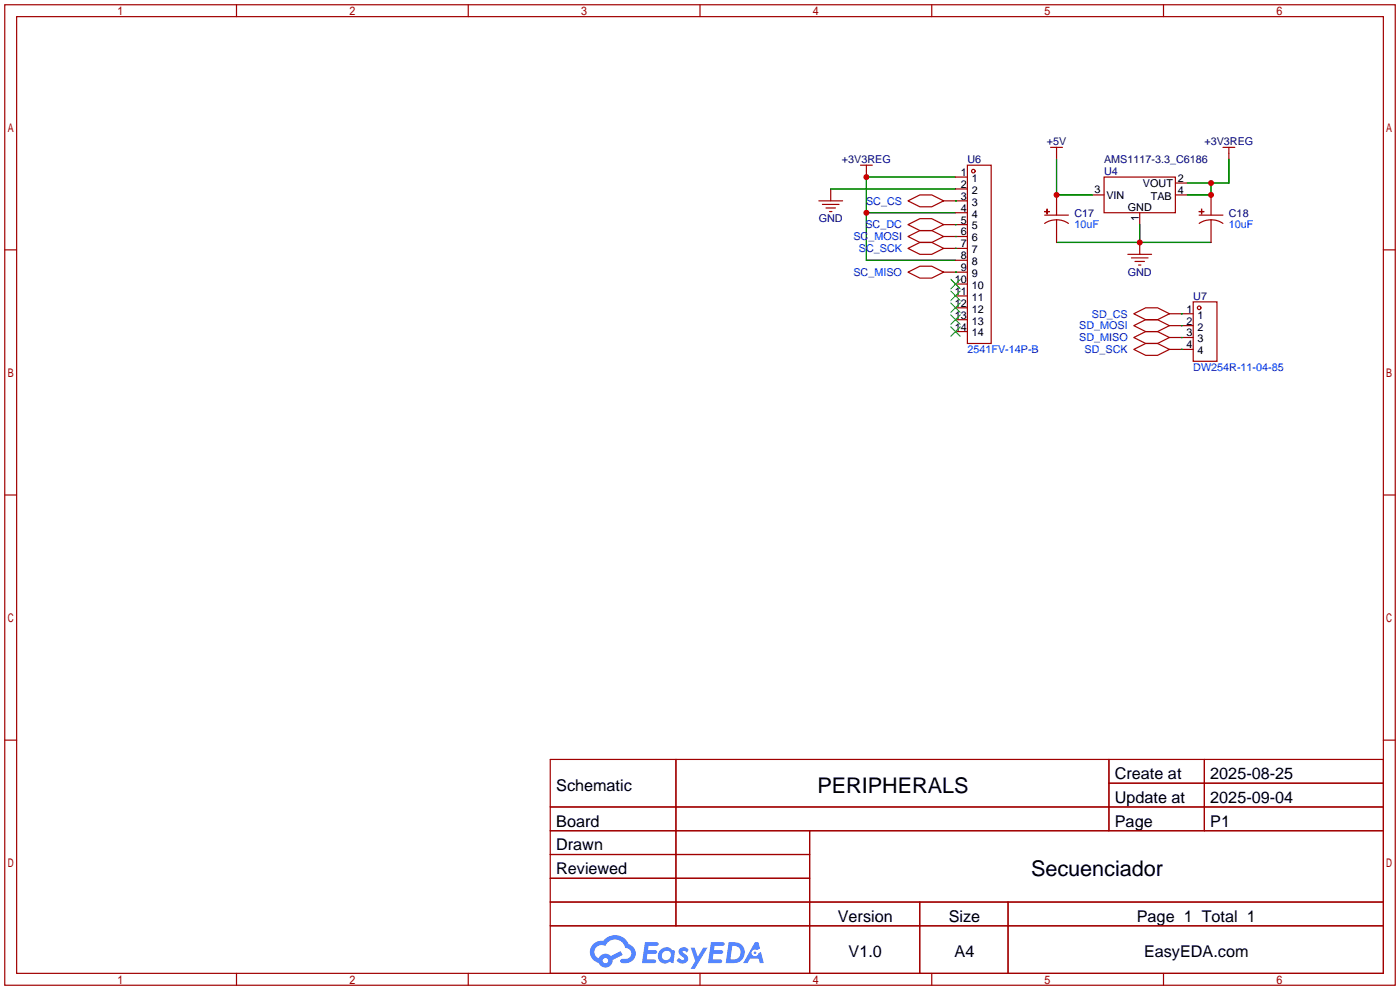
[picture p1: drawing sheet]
<svg xmlns="http://www.w3.org/2000/svg" width="299mm" height="212mm" viewBox="0 0 299 212" stroke-linecap="round" stroke-linejoin="round" font-family="sans-serif">
<g fill="none" stroke="#a10000" stroke-width=".25">
<path d="M1 1h297.2v209.6h-297.2zM3.6 3.6h292.1v204.4h-292.1zM50.5 1v2.6M100.1 1v2.6M149.6 1v2.6M199.1 1v2.6M248.7 1v2.6M1 53.4h2.6M295.7 53.4h2.5M1 105.8h2.6M295.7 105.8h2.5M1 158.2h2.6"/>
<path d="M295.7 158.2h2.5M117.6 162.3h178.1v45.7h-178.1zM117.6 172.5h178.1M117.6 177.5h178.1M144.5 162.3v35.6M173 177.5v30.5M237 162.3v15.2M237 167.4h58.7M257.4 162.3v15.2M117.6 182.6h55.4M117.6 192.8h178.1M117.6 187.7h55.4"/>
<path d="M117.6 197.9h178.1M196.6 192.8v15.2M215.4 192.8v15.2M50.5 208v2.6M100.1 208v2.6M149.6 208v2.6M199.1 208v2.6M248.7 208v2.6"/>
</g>
<g fill="#5487ff">
<path d="M145.3 202.7a1.3 1.3 0 0 1 1.9 .3l-.4 .6a.54 .54 0 0 0-.9-.2l.1 .2a1.34 1.34 0 0 1 .9 1.8 1.47 1.47 0 0 1-2.3-.1l.5-.6 .8 .5a.31 .31 0 0 0 .4-.3 .31 .31 0 0 0-.3-.4 1.12 1.12 0 0 1-.7-1.8z"/>
<path d="M147.6 202.5h.9l.6 2 1.2-2h.9l-2.7 4.6h-.9l1-1.7z"/>
<path d="M137.8 201.4h1.7a1.31 1.31 0 0 1 1.2 .2 .4 .4 0 0 1-.3 .5l-1.8 .1-.1 .9h1.6a.4 .4 0 0 1 .4 .4 .4 .4 0 0 1-.5 .4h-1.6l-.2 1.2h1.4a.46 .46 0 0 1 .5 0 .46 .46 0 0 1 .1 .5l-.4 .2h-2.6z"/>
<path d="M151.9 201.4h1.7a1.32 1.32 0 0 1 1.2 .2 .39 .39 0 0 1-.3 .5l-1.8 .1-.1 .9h1.6a.4 .4 0 0 1 .4 .4 .4 .4 0 0 1-.4 .4h-1.7l-.2 1.2h1.4a.46 .46 0 0 1 .5 0 .46 .46 0 0 1 .1 .5l-.4 .2h-2.6z"/>
<path d="M161.3 201.4h.8l.3 1.3-.6 .4a.75 .75 0 0 0-1.1 .3 .75 .75 0 0 0 .5 1 .75 .75 0 0 0 .9-.7l.5-.2 .6 2.3h-.8l-.3-.9h-1.8l-.5 .9h-1z"/>
<path d="M155.7 201.4l-.6 4.4h1.5a2.27 2.27 0 0 0 2.6-2.2 2.27 2.27 0 0 0-2.7-2.2zM156.5 202.1a1.5 1.5 0 0 1 1.8 1.6 1.5 1.5 0 0 1-1.9 1.4h-.3z"/>
<path d="M141.2 203a1.6 1.6 0 0 0-.3 2.3 1.6 1.6 0 0 0 2.3 .2l.7 .3 .3-2.4-.1-.3-.5-.1a1.58 1.58 0 0 0-2.4 0zM141.8 203.5a.98 .98 0 0 1 1.6 .4 .98 .98 0 0 1-1.1 1.3 .94 .94 0 0 1-.9-.7 .94 .94 0 0 1 .4-1z"/>
<path d="M126.8 201.8a2.37 2.37 0 0 0 1.1 4 1.54 1.54 0 0 0 1.8 1 1.54 1.54 0 0 0 1.2-1.6l2.2-1.1-.5-.8-2 1a1.57 1.57 0 0 0-2.7 .5 1.5 1.5 0 0 1-.7-2.1 1.5 1.5 0 0 1 2.2-.5 2.23 2.23 0 0 1 2.3-1.4 2.23 2.23 0 0 1 2 1.8 1.16 1.16 0 0 1 1.2 1.1 1.16 1.16 0 0 1-1.1 1.2h-.7a.47 .47 0 0 0-.5 .4 .47 .47 0 0 0 .4 .5 2.17 2.17 0 0 0 2.5-.9 2.17 2.17 0 0 0-.3-2.7l-.8-.4a3.2 3.2 0 0 0-5.5-.7l-1.1 .1zM128.8 205.3a.6 .6 0 0 1 1.2 0 .6 .6 0 0 1-1.2 0z"/>
<circle cx="161.4" cy="203.6" r=".28"/>
</g>
<g fill="none" stroke="#008700" stroke-width=".25">
<path d="M204.2 37.8h-19v17.8h19M225.8 34v7.7h7.6M258.8 39.1v2.6h-5.1M262.6 34v5.1h-8.9M177.5 40.4h26.7M185.2 45.5h19M204.2 42.9h.1M204.2 48h.1M204.2 50.5h.1M204.2 53.1h.1M204.2 58.2h.1M225.8 51.8h33"/>
<path d="M243.6 48v3.8M252.5 67.1h.1M252.5 69.6h.1M252.5 72.1h.1M252.5 74.7h.1"/>
</g>
<g fill="none" stroke="#a10000" stroke-width=".25">
<path d="M183.9 35.3h2.5M185.2 35.3v2.5M204.2 37.8h2.6M206.8 35.3h5v38.1h-5zM224.5 31.5h2.6M225.8 31.5v2.5M236 37.8h15.2v7.7h-15.2zM251.2 39.1h2.5M261.4 31.5h2.5M262.6 31.5v2.5M175 42.9h5.1M175.8 43.7h3.5"/>
<path d="M176.5 44.4h2.1M177.3 45.2h.5M177.5 40.4v2.5M194.1 42.9l2.5-1.2h2.5l2.6 1.2-2.6 1.3h-2.5zM194.1 48l2.5-1.3h2.5l2.6 1.3-2.6 1.3h-2.5zM194.1 50.5l2.5-1.2h2.5l2.6 1.2-2.6 1.3h-2.5zM194.1 53.1l2.5-1.3h2.5l2.6 1.3-2.6 1.3h-2.5zM194.1 58.2l2.5-1.3h2.5l2.6 1.3-2.6 1.2h-2.5zM201.7 42.9h5.1M201.7 48h5.1M201.7 50.5h5.1M201.7 53.1h5.1"/>
<path d="M201.7 58.2h5.1M204.2 40.4h2.6M204.2 45.5h2.6M204.2 55.6h2.6M223.3 45.2h1zM223.3 46h5M223.8 44.7v1zM225.8 47l1.6 .2 .9 .6M225.8 47l-1.1 .1-1.4 .7M225.8 41.7v4.3M225.8 47v4.8M233.4 41.7h2.6"/>
<path d="M241 54.4h5.1M241.8 55.1h3.6M242.6 55.9h2M243.3 56.6h.5M243.6 45.5v2.5M243.6 51.8v2.6M251.2 41.7h2.5M256.3 45.2h1zM256.3 46h5.1M256.8 44.7v1zM258.8 47l1.6 .2 1 .6M258.8 47l-1 .1-1.5 .7"/>
<path d="M258.8 41.7v4.3M258.8 47v4.8M204.2 60.7h2.6M204.2 63.2h2.6M204.2 65.8h2.6M204.2 68.3h2.6M204.2 70.9h2.6M242.3 67.1l2.6-1.3h2.5l2.5 1.3-2.5 1.2h-2.5zM242.3 69.6l2.6-1.3h2.5l2.5 1.3-2.5 1.3h-2.5zM242.3 72.1l2.6-1.2h2.5l2.5 1.2-2.5 1.3h-2.5zM242.3 74.7l2.6-1.3h2.5l2.5 1.3-2.5 1.2h-2.5zM249.9 67.1h5.1"/>
<path d="M249.9 69.6h5.1M249.9 72.1h5.1M249.9 74.7h5.1M255 64.5h5.1v12.7h-5.1z"/>
<circle cx="208" cy="36.6" r=".38"/>
<circle cx="256.3" cy="65.8" r=".38"/>
</g>
<path d="M203.2 59.7l2 2M205.2 59.7l-2 2M203.2 62.2l2 2.1M203.2 64.8l2 2M203.2 67.3l2 2M203.2 69.8l2 2.1M205.2 62.2l-2 2.1M205.2 64.8l-2 2M205.2 67.3l-2 2M205.2 69.8l-2 2.1" fill="none" stroke="#3c3" stroke-width=".25"/>
<g fill="#c00">
<circle cx="185.2" cy="37.8" r=".63"/>
<circle cx="185.2" cy="45.5" r=".63"/>
<circle cx="243.6" cy="51.8" r=".63"/>
<circle cx="225.8" cy="41.7" r=".63"/>
<circle cx="258.8" cy="39.1" r=".63"/>
<circle cx="258.8" cy="41.7" r=".63"/>
</g>
<g font-size="4.6">
<text x="174.7" y="169.4">PERIPHERALS</text>
<text x="220.4" y="187.2">Secuenciador</text>
</g>
<g font-size="3.5">
<text x="238.3" y="166.5">Create at</text>
<text x="258.7" y="166.5">2025-08-25</text>
<text x="118.9" y="169.1">Schematic</text>
<text x="238.3" y="171.6">Update at</text>
<text x="258.7" y="171.6">2025-09-04</text>
<text x="118.9" y="176.7">Board</text>
<text x="238.3" y="176.7">Page</text>
<text x="258.7" y="176.7">P1</text>
<text x="118.9" y="181.8">Drawn</text>
<text x="118.9" y="186.8">Reviewed</text>
<text x="179.1" y="197">Version</text>
<text x="202.8" y="197">Size</text>
<text x="243" y="197">Page 1 Total 1</text>
<text x="181.4" y="204.6">V1.0</text>
<text x="204" y="204.6">A4</text>
<text x="244.5" y="204.6">EasyEDA.com</text>
</g>
<g font-size="2.3" fill="#000080">
<text x="179.9" y="34.8">+3V3REG</text>
<text x="206.8" y="34.8">U6</text>
<text x="223.7" y="31">+5V</text>
<text x="236" y="34.8">AMS1117-3.3_C6186</text>
<text x="257.4" y="31">+3V3REG</text>
<text x="236" y="37.4">U4</text>
<text x="175" y="47.5">GND</text>
<text x="229.6" y="46.3">C17</text>
<text x="262.6" y="46.3">C18</text>
<text x="241" y="59">GND</text>
<text x="255" y="64.1">U7</text>
</g>
<g font-size="2.3">
<text x="205.3" y="37.6">1</text>
<text x="205.3" y="40.2">2</text>
<text x="207.7" y="38.9">1</text>
<text x="207.7" y="41.4">2</text>
<text x="233.9" y="41.2">3</text>
<text x="244.3" y="39.9">VOUT</text>
<text x="251.7" y="38.9">2</text>
<text x="251.7" y="41.4">4</text>
<text x="205.3" y="42.7">3</text>
<text x="205.3" y="45.2">4</text>
<text x="205.3" y="47.8">5</text>
<text x="207.7" y="44">3</text>
<text x="207.7" y="46.5">4</text>
<text x="236.5" y="42.5">VIN</text>
<text x="241" y="45">GND</text>
<text x="243.4" y="47.3" transform="rotate(-90 243.4 47.3)">1</text>
<text x="246" y="42.7">TAB</text>
<text x="205.3" y="50.3">6</text>
<text x="205.3" y="52.9">7</text>
<text x="207.7" y="49">5</text>
<text x="207.7" y="51.6">6</text>
<text x="205.3" y="55.4">8</text>
<text x="205.3" y="57.9">9</text>
<text x="207.7" y="54.1">7</text>
<text x="207.7" y="56.7">8</text>
<text x="207.7" y="59.2">9</text>
<text x="204.1" y="60.5">10</text>
<text x="204.1" y="63">11</text>
<text x="204.1" y="65.6">12</text>
<text x="207.7" y="61.7">10</text>
<text x="207.7" y="64.3">11</text>
<text x="204.1" y="68.1">13</text>
<text x="204.1" y="70.6">14</text>
<text x="207.7" y="66.8">12</text>
<text x="207.7" y="69.4">13</text>
<text x="207.7" y="71.9">14</text>
<text x="253.6" y="66.8">1</text>
<text x="253.6" y="69.4">2</text>
<text x="253.6" y="71.9">3</text>
<text x="256" y="68.1">1</text>
<text x="256" y="70.6">2</text>
<text x="253.6" y="74.4">4</text>
<text x="256" y="73.2">3</text>
<text x="256" y="75.7">4</text>
</g>
<g font-size="2.3" fill="#00f">
<text x="185.1" y="43.7">SC_CS</text>
<text x="182.4" y="51.4">SC_MOSI</text>
<text x="183.5" y="53.9">SC_SCK</text>
<text x="185" y="48.8">SC_DC</text>
<text x="229.6" y="48.8">10uF</text>
<text x="262.6" y="48.8">10uF</text>
<text x="182.4" y="59">SC_MISO</text>
<text x="230.7" y="70.4">SD_MOSI</text>
<text x="233.3" y="67.9">SD_CS</text>
<text x="206.8" y="75.5">2541FV-14P-B</text>
<text x="230.7" y="72.9">SD_MISO</text>
<text x="231.8" y="75.5">SD_SCK</text>
<text x="255" y="79.3">DW254R-11-04-85</text>
</g>
</svg>
